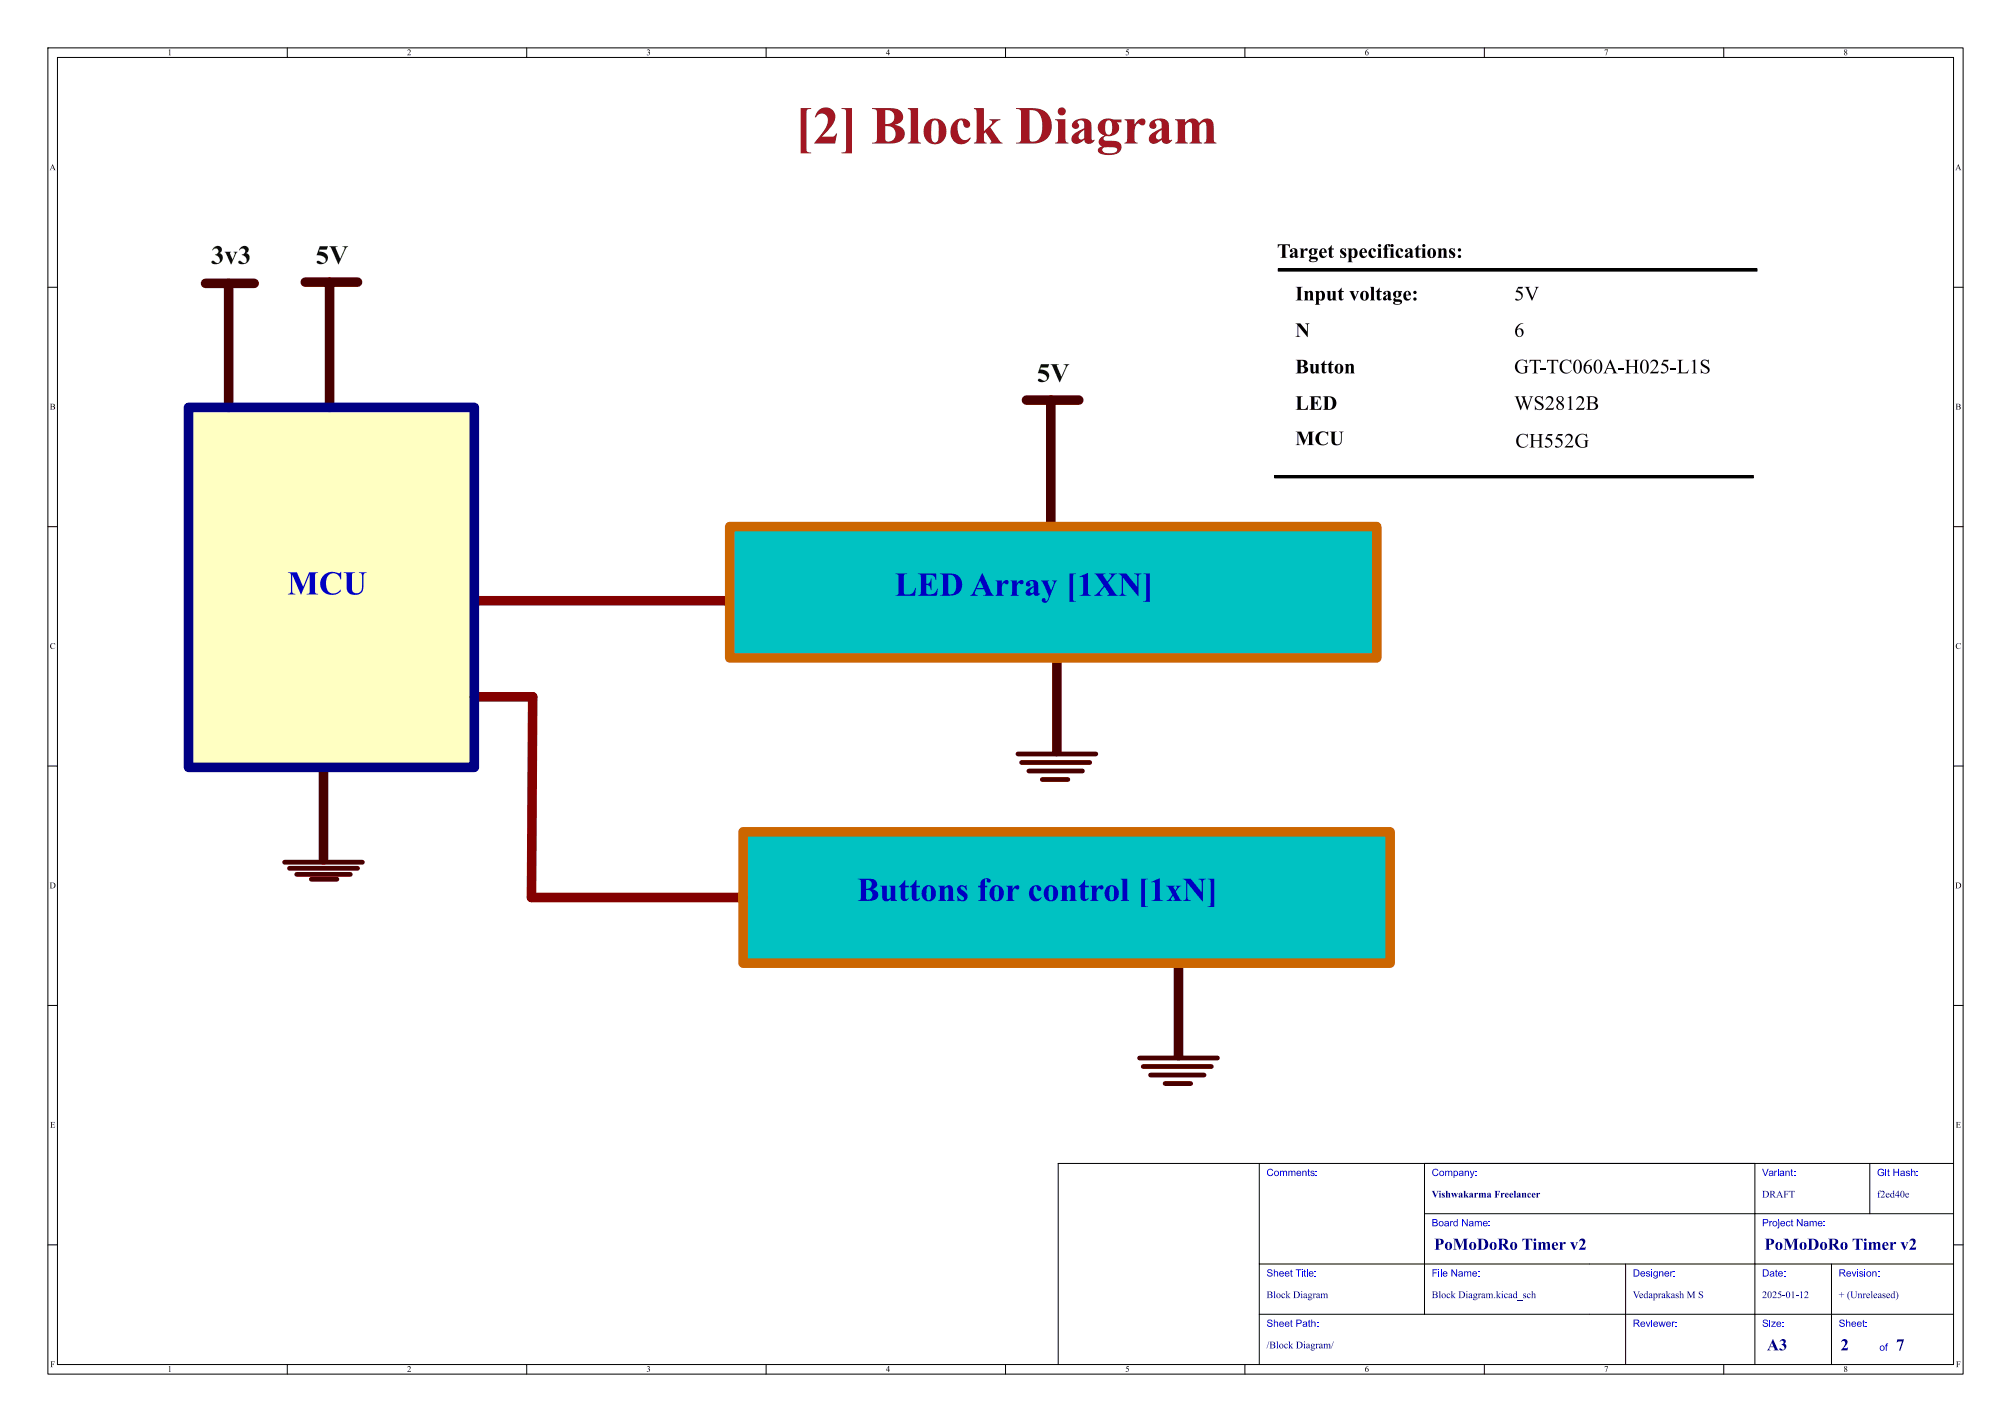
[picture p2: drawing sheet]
<svg xmlns="http://www.w3.org/2000/svg" width="420mm" height="297mm" viewBox="0 0 420 297" stroke-linecap="round" stroke-linejoin="round" font-family="sans-serif">
<g fill="none" stroke="#000" stroke-width=".21">
<path d="M10 10h400v277h-400zM12 12h396v273h-396zM60 10v2M110 10v2M160 10v2M210 10v2M260 10v2M310 10v2M360 10v2M10 60h2M408 60h2M10 110h2"/>
<path d="M408 110h2M10 160h2M408 160h2M10 210h2M408 210h2M263 243v42M297.5 253.5h110.5M297.5 243v31.5M366.5 243v42M390.5 243v10.5M408 243h-187v42M10 260h2"/>
<path d="M263 274.5h145M263 264h145M339.5 264v21M382.5 264v21M408 260h2M60 285v2M110 285v2M160 285v2M210 285v2M260 285v2M310 285v2M360 285v2"/>
</g>
<g fill="#00c2c2">
<path d="M152.4 110h135.1v27.4h-135.1z"/>
<path d="M155.2 173.7h135.1v27.5h-135.1z"/>
</g>
<path d="M267 56.1h100v.5h-100zM266.2 99.3h100v.5h-100z" fill="#000"/>
<path d="M39.4 85.1h59.7v75.2h-59.7z" fill="#ffffc2"/>
<path d="M99.3 125.5h52.8M99.1 145.5h12.2l-.3 42h44.2" fill="none" stroke="#840000" stroke-width="2"/>
<path d="M212.6 157.5h16.3M213.4 159.3h14.2M214.9 161h11.2M217.7 162.8h5.3M59.4 180.1h16.3M60.5 181.4h14.2M62 182.6h11.2M65 183.6h5.4M238 221h16.3M238.8 222.8h14.2M240.3 224.5h11.2M243.3 226.3h5.4" fill="none" stroke="#480000" stroke-width="1"/>
<path d="M42.9 59.2h10.2M47.8 59.2v25.9M63.8 58.9h10.9M68.8 58.9v26.2M214.4 83.6h10.9M219.5 83.6v26.1M220.7 138.2v18.8M67.6 160.8v18.8M246.1 201.7v18.8" fill="none" stroke="#480000" stroke-width="2"/>
<g fill="#000">
<path d="M289.3 51.2a.61 .61 0 0 1 .6-.3 .61 .61 0 0 1 .5 .5 .31 .31 0 0 1-.4 .1 .31 .31 0 0 1-.1-.4l-.2 .1v.7h.3v.2h-.3v1.4v.2l.3 .1h-1.2l.3-.1v-.2v-1.4h-.3v-.2h.3zM317 67.9l.5-.3 .6-.1a1.7 1.7 0 0 0-1.2 1.3 .89 .89 0 0 1 1.3 .6 .89 .89 0 0 1-1.1 1l-.3-.2-.3-.5-.1-.3h.4a.62 .62 0 0 0 .1 .7 .62 .62 0 0 0 .7 .1 .76 .76 0 0 0 .3-.9 .76 .76 0 0 0-.9-.5l-.2 .1v.5h-.4l.2-.9z"/>
<circle cx="288.1" cy="51.3" r=".32"/>
<circle cx="290.7" cy="51.3" r=".32"/>
<circle cx="297.4" cy="51.3" r=".32"/>
</g>
<path d="M152.4 110h135.1v27.4h-135.1zM155.2 173.7h135.1v27.5h-135.1z" fill="none" stroke="#c60" stroke-width="2"/>
<path d="M267 56.1h100v.5h-100zM266.2 99.3h100v.5h-100z" fill="none" stroke="#000" stroke-width=".21"/>
<path d="M39.4 85.1h59.7v75.2h-59.7z" fill="none" stroke="#000084" stroke-width="2"/>
<text font-size="11.1" fill="#a21622" x="166" y="32.9">[2] BlockDiagram</text>
<g font-size="7" fill="#0000c2">
<text x="60" y="126">MCU</text>
<text x="186.9" y="126.2">LED Array [1XN]</text>
<text x="179" y="190">Buttonsfor control[1xN]</text>
</g>
<g font-size="5.6" fill="#004800">
<text x="44.1" y="56.6">3v3</text>
<text x="65.9" y="56.6">5V</text>
<text x="216.5" y="81.2">5V</text>
</g>
<g font-size="4.2">
<text x="266.7" y="55.5">Targetspecifications:</text>
<text x="270.5" y="64.4">Input voltage:</text>
<text x="316.2" y="64.4">5V</text>
<text x="270.5" y="72.1">N</text>
<text x="270.5" y="79.7">Button</text>
<text x="316.2" y="79.7">GT-TC060A-H025-L1S</text>
<text x="270.5" y="87.3">LED</text>
<text x="316.2" y="87.3">WS2812B</text>
<text x="270.5" y="94.7">MCU</text>
<text x="316.5" y="95.2">CH552G</text>
</g>
<g font-size="3.5" fill="#00007f">
<text x="299.5" y="261.9">PoMoDoRoTimerv2</text>
<text x="368.5" y="261.9">PoMoDoRoTimerv2</text>
<text x="369" y="282.9">A3</text>
<text x="384.4" y="282.9">2</text>
<text x="396" y="282.9">7</text>
</g>
<g font-size="2.1" fill="#00f">
<text x="264.5" y="246.2">Comments:</text>
<text x="299" y="246.2">Company:</text>
<text x="368" y="246.2">Variant:</text>
<text x="392" y="246.2">Git Hash:</text>
<text x="299" y="256.7">Board Name:</text>
<text x="368" y="256.7">Project Name:</text>
<text x="264.5" y="267.2">Sheet Title:</text>
<text x="299" y="267.2">File Name:</text>
<text x="341" y="267.2">Designer:</text>
<text x="368" y="267.2">Date:</text>
<text x="384" y="267.2">Revision:</text>
<text x="264.5" y="277.7">Sheet Path:</text>
<text x="341" y="277.7">Reviewer:</text>
<text x="368" y="277.7">Size:</text>
<text x="384" y="277.7">Sheet:</text>
<text x="392.5" y="282.7">of</text>
</g>
<g font-size="2.1" fill="#00007f">
<text x="299" y="250.7">VishwakarmaFreelancer</text>
<text x="368" y="250.7">DRAFT</text>
<text x="392" y="250.7">f2ed40e</text>
<text x="264.5" y="271.7">Block Diagram</text>
<text x="299" y="271.7">Block Diagram.kicad_sch</text>
<text x="341" y="271.7">Vedaprakash</text>
<text x="352.2" y="271.7">M S</text>
<text x="368" y="271.7">2025-01-12</text>
<text x="384" y="271.7">+ (Unreleased)</text>
<text x="264.5" y="282.2">/Block Diagram/</text>
</g>
<g font-size="1.8">
<text x="35" y="12">1</text>
<text x="85" y="12">2</text>
<text x="135" y="12">3</text>
<text x="185" y="12">4</text>
<text x="235" y="12">5</text>
<text x="285" y="12">6</text>
<text x="335" y="12">7</text>
<text x="385" y="12">8</text>
<text x="10.3" y="36">A</text>
<text x="408.3" y="36">A</text>
<text x="10.4" y="86">B</text>
<text x="408.4" y="86">B</text>
<text x="10.4" y="136">C</text>
<text x="408.4" y="136">C</text>
<text x="10.3" y="186">D</text>
<text x="408.3" y="186">D</text>
<text x="10.4" y="236">E</text>
<text x="408.4" y="236">E</text>
<text x="10.5" y="286">F</text>
<text x="35" y="287">1</text>
<text x="85" y="287">2</text>
<text x="135" y="287">3</text>
<text x="185" y="287">4</text>
<text x="235" y="287">5</text>
<text x="285" y="287">6</text>
<text x="335" y="287">7</text>
<text x="385" y="287">8</text>
<text x="408.5" y="286">F</text>
</g>
</svg>
